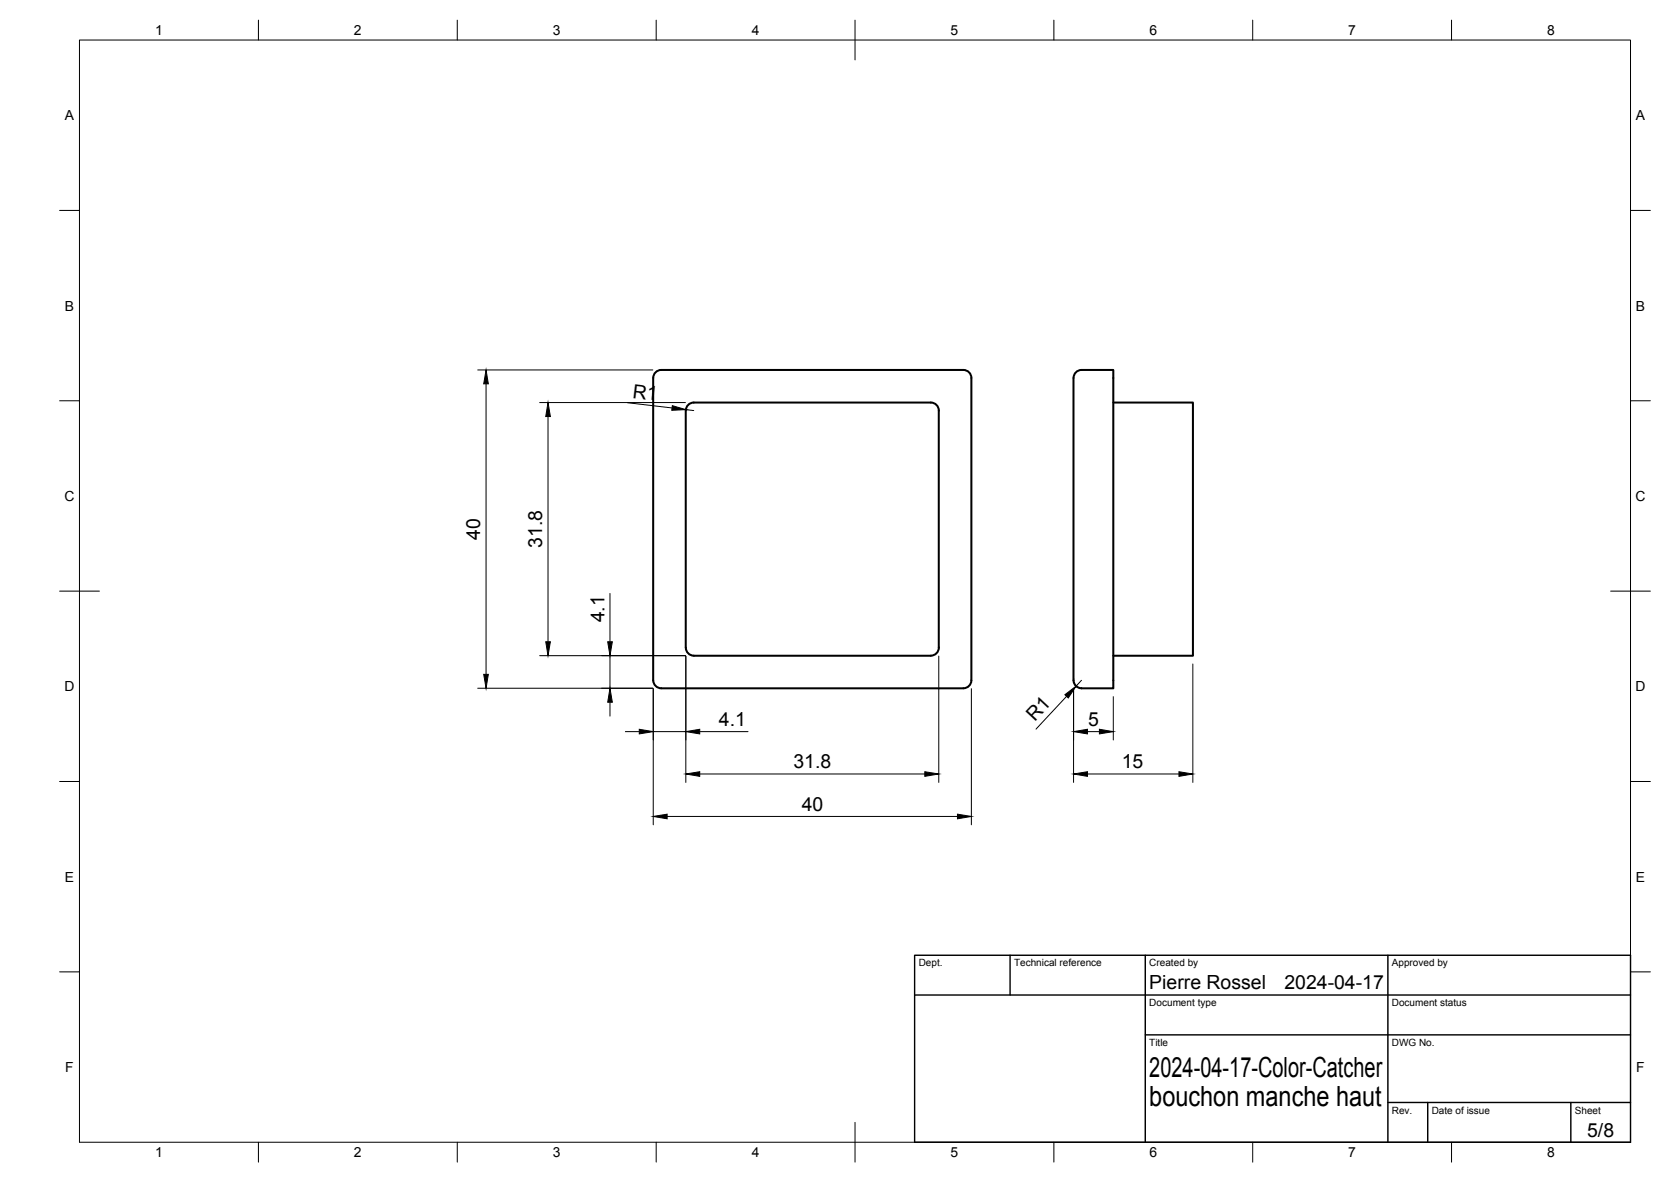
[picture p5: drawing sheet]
<svg xmlns="http://www.w3.org/2000/svg" width="420mm" height="297mm" viewBox="0 0 420 297" stroke-linecap="round" stroke-linejoin="round" font-family="sans-serif">
<!-- layer: Visible -->
<path d="M242.2 93h-75.9a2.04 2.04 0 0 0-2.1 2l.1 76a2 2 0 0 0 2 2M242.2 93a2 2 0 0 1 2 2v76a2 2 0 0 1-2 2M279.9 101.2h20.1v63.6h-20.1M166.2 173h76M172.4 162.8v-59.6a2 2 0 0 1 2-2h59.6a2 2 0 0 1 2.1 2v59.6M172.4 162.8a2 2 0 0 0 2 2M174.4 164.8h59.6M236.1 162.8a2 2 0 0 1-2 2M271.9 173a2 2 0 0 1-2-2v-76a2.04 2.04 0 0 1 2-2h8v80h-8" fill="none" stroke="#000" stroke-width=".51"/>
<!-- layer: BORDER -->
<g fill="none" stroke="#000" stroke-width=".25">
<path d="M20 10.1h390v276.9h-390zM65 5.1v5M115 5.1v5M165 5.1v5M215 5.1v10M265 5.1v5M315 5.1v5M365 5.1v5M15 52.9h5M410 52.9h5M15 100.7h5M410 100.7h5"/>
<path d="M15 148.6h10M405 148.6h10M15 196.4h5M410 196.4h5M15 244.2h5M410 244.2h5M65 287v5M115 287v5M165 287v5M215 282.1v9.9M265 287v5M315 287v5"/>
<path d="M365 287v5"/>
</g>
<!-- layer: TITLEBLOCK -->
<path d="M230 240.1h180v46.9h-180zM230 250h180M254 240.1v9.9M288 240.1v46.9M349 240.1v46.9M288 260.1h122M349 277.1h61M359 277.1v9.9M395 277.1v9.9" fill="none" stroke="#000" stroke-width=".36"/>
<!-- layer: FD_Dimensions -->
<g fill="none" stroke="#000" stroke-width=".25">
<path d="M120.1 93h44M122.2 96.5v73M135.7 101.2h36.6M137.8 104.7v56.6M157.8 101.2l11.2 1.3M172.5 102.9l1.9 .3M153.4 149.1v12.2M120.1 173h44M135.7 164.8h36.6M153.4 164.8v8.2M153.4 176.5v3.5M164.3 173.1v34.2"/>
<path d="M172.4 164.9v31.7M236.1 164.9v31.7M244.2 173.1v34.2M268.2 175l-7.7 8.2M269.9 173.1v23.5M270 170.5a2 2 0 0 0 1.9 2.5M271.9 171l-1.3 1.4M279.9 175.1v10.9M299.9 166.9v29.7M157.2 183.9h3.5M164.3 183.9h8.1M175.9 194.5h56.6"/>
<path d="M175.9 183.9h12.2M273.4 194.5h23M273.4 183.9h3M167.7 205.2h73"/>
</g>
<g fill="#000" stroke="#000" stroke-width=".25">
<path d="M122.2 93l.6 3.5h-1.2zM137.8 101.2l.6 3.5h-1.2zM169.1 101.9l3.4 1-3.6 .2zM121.6 169.5h1.2l-.6 3.5zM137.2 161.3h1.2l-.6 3.5zM153.4 173l.6 3.5h-1.2zM152.8 161.3h1.2l-.6 3.5zM267.8 174.6l2.8-2.2-2 3zM160.7 183.3l3.6 .6-3.6 .5zM172.4 183.9l3.5-.6v1.1zM172.4 194.5l3.5-.6v1.2zM232.5 193.9l3.6 .6-3.6 .6z"/>
<path d="M269.9 194.5l3.5-.6v1.2zM269.9 183.9l3.5-.6v1.1zM276.4 183.3l3.5 .6-3.5 .5zM296.4 193.9l3.5 .6-3.5 .6zM164.3 205.2l3.4-.6v1.2zM240.7 204.6l3.5 .6-3.5 .6z"/>
</g>
<g font-size="7">
<text x="289" y="270.6">2024-04-17-Color-Catcher</text>
<text x="289" y="278.1">bouchon manche haut</text>
</g>
<g font-size="4.9">
<text x="159" y="99.9" transform="rotate(7 159 99.9)">R1</text>
<text x="120.8" y="135.6" transform="rotate(-90 120.8 135.6)">40</text>
<text x="136.3" y="137.7" transform="rotate(-90 136.3 137.7)">31.8</text>
<text x="152" y="156.4" transform="rotate(-90 152 156.4)">4.1</text>
<text x="180.8" y="182.4">4.1</text>
<text x="260.2" y="181.5" transform="rotate(-47 260.2 181.5)">R1</text>
<text x="273.6" y="182.4">5</text>
<text x="199.5" y="193">31.8</text>
<text x="282" y="193">15</text>
<text x="201.6" y="203.7">40</text>
<text x="289" y="248.5">Pierre Rossel</text>
<text x="323" y="248.5">2024-04-17</text>
<text x="399.1" y="285.7">5/8</text>
</g>
<g font-size="3.5">
<text x="39" y="8.8">1</text>
<text x="89" y="8.8">2</text>
<text x="139" y="8.8">3</text>
<text x="189" y="8.8">4</text>
<text x="239" y="8.8">5</text>
<text x="289" y="8.8">6</text>
<text x="339" y="8.8">7</text>
<text x="389" y="8.8">8</text>
<text x="16.3" y="30.2">A</text>
<text x="411.3" y="30.2">A</text>
<text x="16.3" y="78">B</text>
<text x="411.3" y="78">B</text>
<text x="16.2" y="125.9">C</text>
<text x="411.2" y="125.9">C</text>
<text x="16.2" y="173.7">D</text>
<text x="411.2" y="173.7">D</text>
<text x="16.3" y="221.6">E</text>
<text x="411.3" y="221.6">E</text>
<text x="16.4" y="269.4">F</text>
<text x="411.4" y="269.4">F</text>
<text x="39" y="290.8">1</text>
<text x="89" y="290.8">2</text>
<text x="139" y="290.8">3</text>
<text x="189" y="290.8">4</text>
<text x="239" y="290.8">5</text>
<text x="289" y="290.8">6</text>
<text x="339" y="290.8">7</text>
<text x="389" y="290.8">8</text>
</g>
<g font-size="2.5">
<text x="231" y="242.9">Dept.</text>
<text x="255" y="242.9">Technical reference</text>
<text x="289" y="242.9">Created by</text>
<text x="350" y="242.9">Approved by</text>
<text x="289" y="252.8">Document type</text>
<text x="350" y="252.8">Document status</text>
<text x="289" y="262.9">Title</text>
<text x="350" y="262.9">DWG No.</text>
<text x="350" y="279.9">Rev.</text>
<text x="360" y="279.9">Date of issue</text>
<text x="396" y="279.9">Sheet</text>
</g>
</svg>
